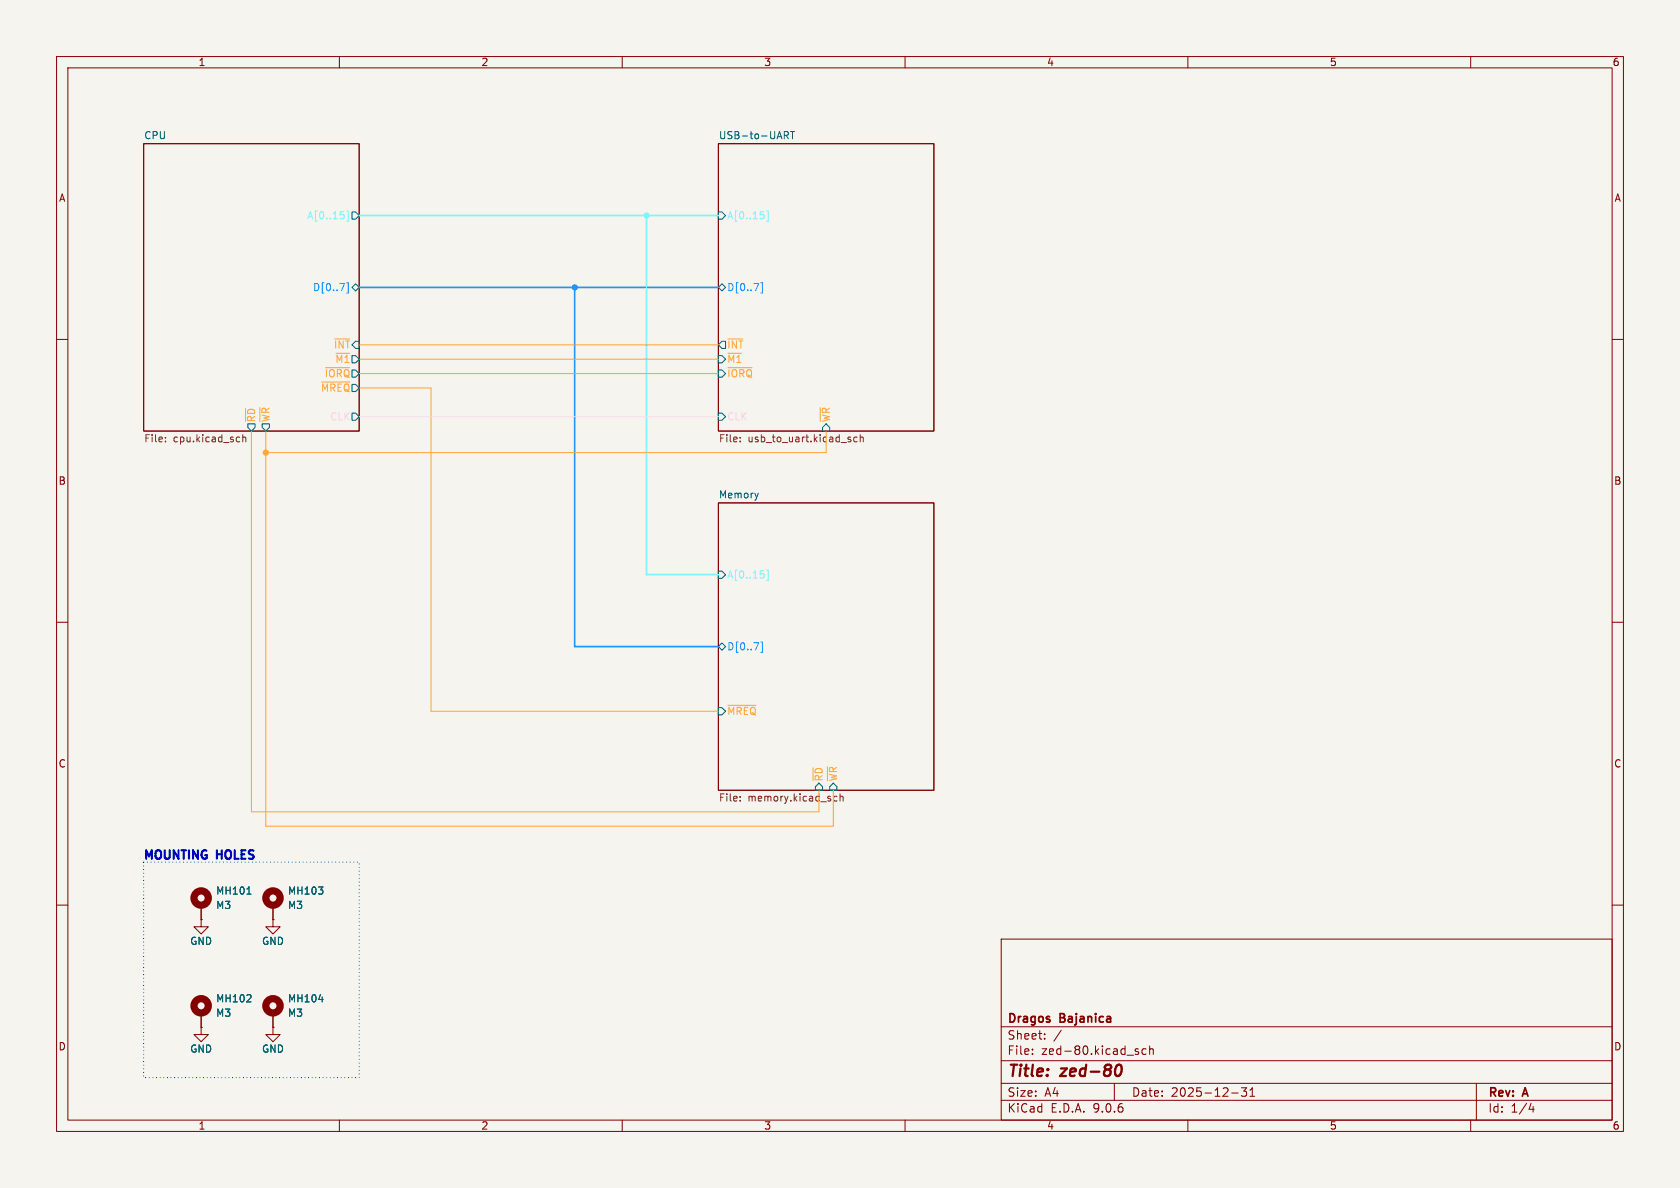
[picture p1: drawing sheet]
<svg xmlns="http://www.w3.org/2000/svg" width="297mm" height="210mm" viewBox="0 0 297 210" stroke-linecap="round" stroke-linejoin="round" font-family="sans-serif">
<path d="M0 0h297v210h-297z" fill="#f5f4ef" stroke="#f5f4ef" stroke-width=".18"/>
<g fill="none" stroke="#840000" stroke-width=".18">
<path d="M10 10h277v190h-277zM12 12h273v186h-273zM60 10v2M110 10v2M160 10v2M210 10v2M260 10v2M25.4 25.4h38.1v50.8h-38.1zM127 25.4h38.1v50.8h-38.1zM10 60h2M285 60h2M127 88.9h38.1v50.8h-38.1z"/>
<path d="M10 110h2M285 110h2M10 160h2M35.6 162.6v1.2h1.2l-1.2 1.3-1.3-1.3h1.3M35.6 162.6h.1M35.6 160v2.6M35.6 179.1v2.5M48.3 162.6v1.2h1.2l-1.2 1.3-1.3-1.3h1.3M48.3 162.6h.1M48.3 160v2.6M48.3 179.1v2.5M177 166h108v32h-108z"/>
<path d="M285 160h2M35.6 181.6v1.3h1.2l-1.2 1.3-1.3-1.3h1.3M35.6 181.6h.1M48.3 181.6v1.3h1.2l-1.2 1.3-1.3-1.3h1.3M48.3 181.6h.1M60 198v2M110 198v2M160 198v2M177 194.5h108M177 191.5h108M177 187.5h108M177 181.5h108"/>
<path d="M182.5 186.3v.1M182.5 185.5v.1M184.7 183.6v.1M184.7 182.8v.1M187.6 182.1l-1.3 2M197 191.5v3M200.9 185.9l.3 .1 .1 .2-.2 .2h-.3M200.9 185.4l.3 .1M202.6 185.5l-.4-.1-.3 .3v.4l.1 .2h.6M203.2 185.5l.3-.1 .3 .1 .1 .9M203.2 184.9v1.5M210 198v2"/>
<path d="M217.7 193.2h1.2M219.5 192.3h.9l-.5 .6 .4 .1v.7l-.2 .1h-.4l-.2-.1M221 193.8h.8M221 192.7l.4-.4v1.5M260 198v2M261 191.5v6.5M270.7 195l-.4 1.1h.9M271 195.6v1"/>
</g>
<path d="M197.4 188.4a.46 .46 0 0 1 .5-.2 .46 .46 0 0 1 .4 .4 1.15 1.15 0 0 1-.8 1.6l-.2-.1" fill="none" stroke="#840000" stroke-width=".4"/>
<path d="M61.3 50h.3v1.8h-.3M134.5 50h.3v1.8h-.3M134.5 113.5h.3v1.8h-.3" fill="none" stroke="#2095ff" stroke-width=".18"/>
<g fill="none" stroke="#006464" stroke-width=".18">
<path d="M62.2 37.5h.7l.6 .6-.6 .6h-.7zM127 37.5h.6l.7 .6-.7 .6h-.6zM138.7 23.3h.4l.3 .2-.1 .4h-.6M139 23.9l.4 .6M139.7 23.3h.8M140.1 23.3v1.2M62.2 50.8l.7-.6 .6 .6-.6 .6zM127 50.8l.6-.6 .7 .6-.7 .6zM43.8 74.9h1.3v.7l-.7 .6-.6-.6zM46.4 74.9h1.2v.7l-.6 .6-.6-.6zM62.2 73h.7l.6 .7-.6 .6h-.7zM127 73h.6l.7 .7-.7 .6h-.6z"/>
<path d="M127 65.4h.6l.7 .6-.7 .7h-.6zM127 62.9h.6l.7 .6-.7 .6h-.6zM127.6 60.3h.7v1.3h-.7l-.6-.6zM146 74.9l.7 .7v.6h-1.3v-.6zM134.1 87.2l-.3 .8M127 114.3l.6-.6 .7 .6-.7 .6zM127 101h.6l.7 .6-.7 .6h-.6zM127 125.1h.6l.7 .6-.7 .7h-.6zM144.8 138.4l.6 .7v.6h-1.3v-.6zM147.3 138.4l.7 .7v.6h-1.3v-.6zM43.7 158.1h.7M56.3 156.8h.8l-.4 .5"/>
<path d="M57 157.4v.5M43.6 177.1h.8M44.3 176v.4M56.4 176.7h.7"/>
</g>
<path d="M60.8 38v.6M61.3 37.3h.3v1.8h-.3M135 38v.6M135.5 37.3h.3v1.8h-.3M135 101.5v.6M135.5 100.8h.3v1.8h-.3" fill="none" stroke="#81f3ff" stroke-width=".18"/>
<g fill="none" stroke="#ffa332" stroke-width=".18">
<path d="M59.2 59.9h2.6M128.7 59.9h2.6M43.4 72.2v2.3M44.4 76.2v67.3h100.4v-3.8M47 76.2v69.9h100.3v-6.4M56.9 67.5h4.9M57.5 65h4.3M63.5 66h63.5M63.5 68.6h12.7v57.1h50.8M63.5 63.5h63.5M63.5 61h63.5M128.7 65h4.3"/>
<path d="M145 72v2.5M146 76.2v3.8h-99M128.7 124.7h4.9M143.7 135.7v2.3"/>
</g>
<g fill="none" stroke="#725600" stroke-width=".18">
<path d="M29.2 78v.1M29.2 77.3v.1M42.3 77.3h.1M42.4 78l-.1 .1M42.9 76.8v1.3M42.9 77.4l.2-.1h.3l.1 .8M130.8 77.3v.1M130.8 78v.1M150.4 77.7v.3M151.5 77.3h-.3l-.3 .2 .1 .5h.5M152.1 77.4l.2-.1h.3v.8M152.1 76.8v1.3"/>
<path d="M130.8 141.5v.1M130.8 140.8v.1M147.4 141.5l.2 .1 .4-.1M148 140.8h-.4l-.2 .1M148.5 140.9l.2-.1h.3l.1 .8M148.5 140.3v1.3"/>
</g>
<g fill="none" stroke="#840000" stroke-width="1.3">
<circle cx="35.6" cy="158.7" r="1.27"/>
<circle cx="48.3" cy="158.7" r="1.27"/>
<circle cx="35.6" cy="177.8" r="1.27"/>
<circle cx="48.3" cy="177.8" r="1.27"/>
</g>
<path d="M63.5 38.1h63.5M114.3 38.1v63.5h12.7" fill="none" stroke="#81f3ff" stroke-width=".3"/>
<path d="M63.5 50.8h63.5M101.6 50.8v63.5h25.4" fill="none" stroke="#2095ff" stroke-width=".3"/>
<path d="M63.5 73.7h63.5" fill="none" stroke="#ffc8e9" stroke-width=".18"/>
<path d="M25.4 152.4h38.1v38.1h-38.1z" fill="none" stroke="#0000c2" stroke-width=".18" stroke-dasharray="0 .6"/>
<circle cx="47" cy="80" r=".46" fill="#ffa332" stroke="#ffa332" stroke-width=".18"/>
<circle cx="114.3" cy="38.1" r=".46" fill="#81f3ff" stroke="#81f3ff" stroke-width=".18"/>
<circle cx="101.6" cy="50.8" r=".46" fill="#2095ff" stroke="#2095ff" stroke-width=".18"/>
<g font-size="2.8" fill="#840000">
<text x="178" y="190.9">Title:</text>
<text x="187.7" y="190.9">zed-80</text>
</g>
<g font-size="2.1" fill="#0000c2">
<text x="25.1" y="152.4">MOUNTING</text>
<text x="38.4" y="152.4">HOLES</text>
</g>
<g font-size="2.1" fill="#840000">
<text x="178" y="184">Sheet:</text>
<text x="178" y="181.2">Dragos</text>
<text x="187.5" y="181.2">Bajanica</text>
<text x="178" y="186.7">File:</text>
<text x="184.1" y="186.7">zed-80.kicad_sch</text>
<text x="178" y="196.9">KiCad</text>
<text x="178" y="194.1">Size:</text>
<text x="184.7" y="194.1">A4</text>
<text x="185.7" y="196.9">E.D.A.</text>
<text x="193.3" y="196.9">9.0.6</text>
<text x="200" y="194.1">Date:</text>
<text x="207" y="194.1">2025-12-31</text>
<text x="263" y="194.3">Rev:</text>
<text x="263" y="196.9">Id:</text>
<text x="267.1" y="196.9">1/4</text>
<text x="269.4" y="194.3">A</text>
</g>
<g font-size="1.8" fill="#840000">
<text x="35" y="11.9">1</text>
<text x="85" y="11.9">2</text>
<text x="135" y="11.9">3</text>
<text x="185" y="11.9">4</text>
<text x="235" y="11.9">5</text>
<text x="285" y="11.9">6</text>
<text x="10.3" y="35.9">A</text>
<text x="285.3" y="35.9">A</text>
<text x="10.3" y="85.9">B</text>
<text x="285.3" y="85.9">B</text>
<text x="10.3" y="135.9">C</text>
<text x="285.3" y="135.9">C</text>
<text x="10.3" y="185.9">D</text>
<text x="285.3" y="185.9">D</text>
<text x="35" y="199.9">1</text>
<text x="85" y="199.9">2</text>
<text x="135" y="199.9">3</text>
<text x="185" y="199.9">4</text>
<text x="235" y="199.9">5</text>
<text x="285" y="199.9">6</text>
</g>
<g font-size="1.8" fill="#006464">
<text x="25.4" y="24.7">CPU</text>
<text x="127" y="24.7">USB-to-UART</text>
<text x="59.2" y="64.4">~{M1}</text>
<text x="56.6" y="69.4">~{MREQ}</text>
<text x="57.3" y="66.9">~{IORQ}</text>
<text x="127" y="88.2">Memory</text>
<text x="38.1" y="160.9">M3</text>
<text x="38.1" y="158.3">MH101</text>
<text x="50.8" y="160.9">M3</text>
<text x="50.8" y="158.3">MH103</text>
<text x="33.5" y="167.2">GND</text>
<text x="46.2" y="167.2">GND</text>
<text x="38.1" y="179.9">M3</text>
<text x="38.1" y="177.4">MH102</text>
<text x="50.8" y="179.9">M3</text>
<text x="50.8" y="177.4">MH104</text>
<text x="33.5" y="186.3">GND</text>
<text x="46.2" y="186.3">GND</text>
</g>
<g font-size="1.8" fill="#81f3ff">
<text x="54.2" y="39">A[0..15]</text>
<text x="128.5" y="39">A[0..15]</text>
<text x="128.5" y="102.5">A[0..15]</text>
</g>
<g font-size="1.8" fill="#2095ff">
<text x="55.2" y="51.7">D[0..7]</text>
<text x="128.5" y="51.7">D[0..7]</text>
<text x="128.5" y="115.2">D[0..7]</text>
</g>
<g font-size="1.8" fill="#ffa332">
<text x="58.9" y="61.8">~{INT}</text>
<text x="128.5" y="61.8">~{INT}</text>
<text x="128.5" y="64.4">~{M1}</text>
<text x="128.5" y="66.9">~{IORQ}</text>
<text x="45.3" y="74.7" transform="rotate(-90 45.3 74.7)">~{RD}</text>
<text x="47.9" y="74.7" transform="rotate(-90 47.9 74.7)">~{WR}</text>
<text x="146.9" y="74.7" transform="rotate(-90 146.9 74.7)">~{WR}</text>
<text x="128.5" y="126.6">~{MREQ}</text>
<text x="145.6" y="138.2" transform="rotate(-90 145.6 138.2)">~{RD}</text>
<text x="148.2" y="138.2" transform="rotate(-90 148.2 138.2)">~{WR}</text>
</g>
<g font-size="1.8" fill="#ffc8e9">
<text x="58.3" y="74.5">CLK</text>
<text x="128.5" y="74.5">CLK</text>
</g>
<g font-size="1.8" fill="#725600">
<text x="25.4" y="78.5">File:</text>
<text x="30.6" y="78.5">cpu.kicad_sch</text>
<text x="127" y="78.5">File:</text>
<text x="132.2" y="78.5">usb_to_uart.kicad_sch</text>
<text x="127" y="142">File:</text>
<text x="132.2" y="142">memory.kicad_sch</text>
</g>
</svg>
